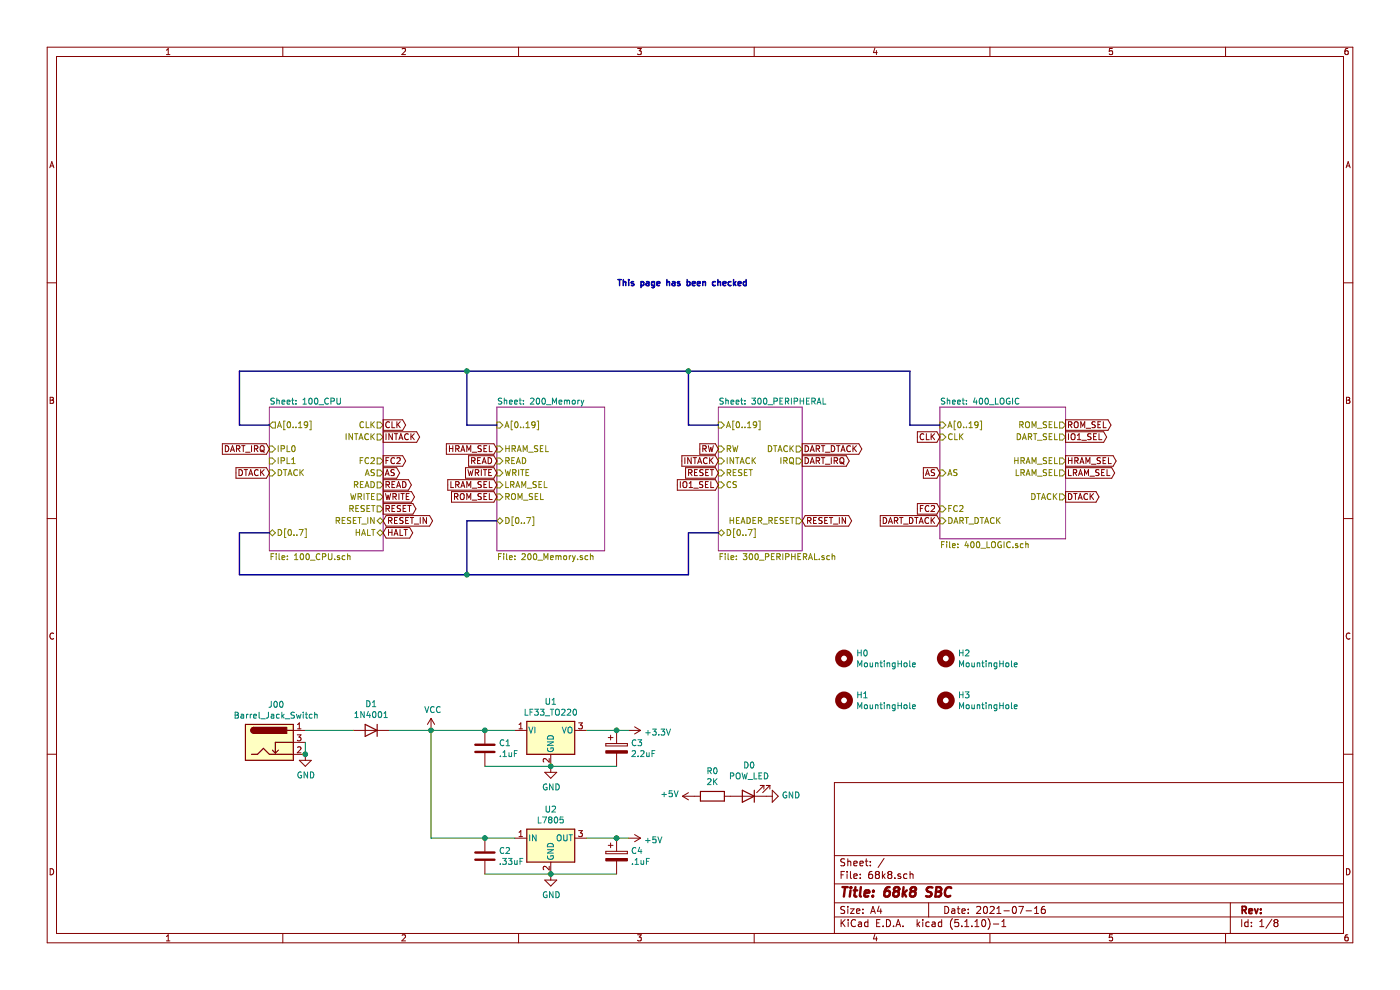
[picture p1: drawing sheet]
EESchema Schematic File Version 4
EELAYER 30 0
EELAYER END
$Descr A4 11693 8268
encoding utf-8
Sheet 1 8
Title "68k8 SBC"
Date "2021-07-16"
Rev ""
Comp ""
Comment1 ""
Comment2 ""
Comment3 ""
Comment4 ""
$EndDescr
Wire Bus Line
	2250 3550 2000 3550
Wire Bus Line
	2000 3550 2000 3100
Wire Bus Line
	2000 3100 3900 3100
Wire Bus Line
	6000 3550 5750 3550
Wire Bus Line
	5750 3550 5750 3100
Wire Bus Line
	4150 3550 3900 3550
Wire Bus Line
	3900 3550 3900 3100
Connection ~ 3900 3100
Wire Bus Line
	2250 4450 2000 4450
Text GLabel 4150 4150 0    50   Input ~ 0
ROM_SEL
Text GLabel 6000 4050 0    50   Input ~ 0
IO1_SEL
Text GLabel 4150 3750 0    50   Input ~ 0
HRAM_SEL
Text GLabel 4150 4050 0    50   Input ~ 0
LRAM_SEL
Text GLabel 4150 3850 0    50   Input ~ 0
READ
Text GLabel 4150 3950 0    50   Input ~ 0
WRITE
Text GLabel 6000 3850 0    50   Input ~ 0
INTACK
Text GLabel 3200 3550 2    50   Output ~ 0
CLK
Text GLabel 2250 3950 0    50   Input ~ 0
DTACK
Text GLabel 3200 4450 2    50   BiDi ~ 0
HALT
Text GLabel 3200 4250 2    50   Output ~ 0
RESET
Text GLabel 7850 4250 0    50   Input ~ 0
FC2
Text GLabel 6700 3850 2    50   Output ~ 0
DART_IRQ
Text GLabel 2250 3750 0    50   Input ~ 0
DART_IRQ
Text GLabel 6000 3950 0    50   Input ~ 0
RESET
Text GLabel 6000 3750 0    50   Input ~ 0
RW
$Sheet
S 7850 3400 1050 1100
U 619CF138
F0 "400_LOGIC" 50
F1 "400_LOGIC.sch" 50
F2 "A[0..19]" I L 7850 3550 50 
F3 "CLK" I L 7850 3650 50 
F4 "ROM_SEL" O R 8900 3550 50 
F5 "HRAM_SEL" O R 8900 3850 50 
F6 "LRAM_SEL" O R 8900 3950 50 
F7 "FC2" I L 7850 4250 50 
F8 "DART_DTACK" I L 7850 4350 50 
F9 "DART_SEL" O R 8900 3650 50 
F10 "AS" I L 7850 3950 50 
F11 "DTACK" O R 8900 4150 50 
$EndSheet
Wire Bus Line
	7850 3550 7600 3550
Wire Bus Line
	7600 3550 7600 3100
Text GLabel 7850 3650 0    50   Input ~ 0
CLK
Text GLabel 8900 3550 2    50   Output ~ 0
ROM_SEL
Text GLabel 8900 3850 2    50   Output ~ 0
HRAM_SEL
Text GLabel 8900 3950 2    50   Output ~ 0
LRAM_SEL
Text GLabel 8900 3650 2    50   Output ~ 0
IO1_SEL
Text GLabel 7850 4350 0    50   Input ~ 0
DART_DTACK
$Sheet
S 6000 3400 700  1200
U 61B09B53
F0 "300_PERIPHERAL" 50
F1 "300_PERIPHERAL.sch" 50
F2 "A[0..19]" I L 6000 3550 50 
F3 "RW" I L 6000 3750 50 
F4 "INTACK" I L 6000 3850 50 
F5 "RESET" I L 6000 3950 50 
F6 "D[0..7]" B L 6000 4450 50 
F7 "HEADER_RESET" O R 6700 4350 50 
F8 "DTACK" O R 6700 3750 50 
F9 "IRQ" O R 6700 3850 50 
F10 "CS" I L 6000 4050 50 
$EndSheet
Wire Bus Line
	3900 3100 5750 3100
Wire Bus Line
	6000 4450 5750 4450
Wire Bus Line
	2000 4450 2000 4800
Wire Bus Line
	2000 4800 3900 4800
Wire Bus Line
	5750 4800 5750 4450
Connection ~ 3900 4800
Wire Bus Line
	3900 4800 5750 4800
Text GLabel 3200 3850 2    50   Output ~ 0
FC2
$Comp
L Regulator_Linear:L7805 U?
U 1 1
P 4600 7000
AR Path="/619AAD15/619B3A73" Ref="U?"  Part="1" 
AR Path="/619B3A73" Ref="U2"  Part="1" 
F 0 "U2" H 4600 7242 50  0000 C CNN
F 1 "L7805" H 4600 7151 50  0000 C CNN
F 2 "Package_TO_SOT_THT:TO-220-3_Vertical" H 4625 6850 50  0001 L CIN
F 3 "http://www.st.com/content/ccc/resource/technical/document/datasheet/41/4f/b3/b0/12/d4/47/88/CD00000444.pdf/files/CD00000444.pdf/jcr:content/translations/en.CD00000444.pdf" H 4600 6950 50  0001 C CNN
	1    4600 7000
	1    0    0    -1  
$EndComp
$Comp
L Regulator_Linear:LF33_TO220 U?
U 1 1
P 4600 6100
AR Path="/619AAD15/619B3A79" Ref="U?"  Part="1" 
AR Path="/619B3A79" Ref="U1"  Part="1" 
F 0 "U1" H 4600 6342 50  0000 C CNN
F 1 "LF33_TO220" H 4600 6251 50  0000 C CNN
F 2 "Package_TO_SOT_THT:TO-220-3_Horizontal_TabDown" H 4600 6325 50  0001 C CIN
F 3 "http://www.st.com/content/ccc/resource/technical/document/datasheet/c4/0e/7e/2a/be/bc/4c/bd/CD00000546.pdf/files/CD00000546.pdf/jcr:content/translations/en.CD00000546.pdf" H 4600 6050 50  0001 C CNN
	1    4600 6100
	1    0    0    -1  
$EndComp
$Comp
L power:+3.3V #PWR?
U 1 1
P 5250 6100
AR Path="/619AAD15/619B3A7F" Ref="#PWR?"  Part="1" 
AR Path="/619B3A7F" Ref="#PWR0101"  Part="1" 
F 0 "#PWR0101" H 5250 5950 50  0001 C CNN
F 1 "+3.3V" V 5265 6228 50  0000 L CNN
F 2 "" H 5250 6100 50  0001 C CNN
F 3 "" H 5250 6100 50  0001 C CNN
	1    5250 6100
	0    1    1    0   
$EndComp
$Comp
L power:GND #PWR?
U 1 1
P 4600 6400
AR Path="/619AAD15/619B3A85" Ref="#PWR?"  Part="1" 
AR Path="/619B3A85" Ref="#PWR0102"  Part="1" 
F 0 "#PWR0102" H 4600 6150 50  0001 C CNN
F 1 "GND" H 4605 6227 50  0000 C CNN
F 2 "" H 4600 6400 50  0001 C CNN
F 3 "" H 4600 6400 50  0001 C CNN
	1    4600 6400
	1    0    0    -1  
$EndComp
$Comp
L power:+5V #PWR?
U 1 1
P 5250 7000
AR Path="/619AAD15/619B3A8B" Ref="#PWR?"  Part="1" 
AR Path="/619B3A8B" Ref="#PWR0103"  Part="1" 
F 0 "#PWR0103" H 5250 6850 50  0001 C CNN
F 1 "+5V" V 5265 7128 50  0000 L CNN
F 2 "" H 5250 7000 50  0001 C CNN
F 3 "" H 5250 7000 50  0001 C CNN
	1    5250 7000
	0    1    1    0   
$EndComp
$Comp
L power:GND #PWR?
U 1 1
P 4600 7300
AR Path="/619AAD15/619B3A91" Ref="#PWR?"  Part="1" 
AR Path="/619B3A91" Ref="#PWR0104"  Part="1" 
F 0 "#PWR0104" H 4600 7050 50  0001 C CNN
F 1 "GND" H 4605 7127 50  0000 C CNN
F 2 "" H 4600 7300 50  0001 C CNN
F 3 "" H 4600 7300 50  0001 C CNN
	1    4600 7300
	1    0    0    -1  
$EndComp
Wire Wire Line
	3600 6100 3600 7000
Wire Wire Line
	3600 7000 4050 7000
Connection ~ 3600 6100
Wire Wire Line
	3600 6100 4050 6100
$Comp
L power:GND #PWR?
U 1 1
P 2550 6300
AR Path="/619AAD15/619B3A9C" Ref="#PWR?"  Part="1" 
AR Path="/619B3A9C" Ref="#PWR0105"  Part="1" 
F 0 "#PWR0105" H 2550 6050 50  0001 C CNN
F 1 "GND" H 2555 6127 50  0000 C CNN
F 2 "" H 2550 6300 50  0001 C CNN
F 3 "" H 2550 6300 50  0001 C CNN
	1    2550 6300
	1    0    0    -1  
$EndComp
Wire Wire Line
	4900 6100 5150 6100
Wire Wire Line
	4900 7000 5150 7000
$Comp
L Device:C C?
U 1 1
P 4050 6250
AR Path="/619AAD15/619B3AA4" Ref="C?"  Part="1" 
AR Path="/619B3AA4" Ref="C1"  Part="1" 
F 0 "C1" H 4165 6296 50  0000 L CNN
F 1 ".1uF" H 4165 6205 50  0000 L CNN
F 2 "Capacitor_THT:CP_Radial_D8.0mm_P2.50mm" H 4088 6100 50  0001 C CNN
F 3 "~" H 4050 6250 50  0001 C CNN
	1    4050 6250
	1    0    0    -1  
$EndComp
Connection ~ 4050 6100
Wire Wire Line
	4050 6100 4300 6100
$Comp
L Device:C C?
U 1 1
P 4050 7150
AR Path="/619AAD15/619B3AAC" Ref="C?"  Part="1" 
AR Path="/619B3AAC" Ref="C2"  Part="1" 
F 0 "C2" H 4165 7196 50  0000 L CNN
F 1 ".33uF" H 4165 7105 50  0000 L CNN
F 2 "Capacitor_THT:CP_Radial_D8.0mm_P2.50mm" H 4088 7000 50  0001 C CNN
F 3 "~" H 4050 7150 50  0001 C CNN
	1    4050 7150
	1    0    0    -1  
$EndComp
Wire Wire Line
	4600 7300 4050 7300
Connection ~ 4600 7300
Connection ~ 4600 6400
Wire Wire Line
	4050 6400 4600 6400
$Comp
L Device:CP C?
U 1 1
P 5150 6250
AR Path="/619AAD15/619B3AB6" Ref="C?"  Part="1" 
AR Path="/619B3AB6" Ref="C3"  Part="1" 
F 0 "C3" H 5268 6296 50  0000 L CNN
F 1 "2.2uF" H 5268 6205 50  0000 L CNN
F 2 "Capacitor_THT:CP_Radial_D8.0mm_P2.50mm" H 5188 6100 50  0001 C CNN
F 3 "~" H 5150 6250 50  0001 C CNN
	1    5150 6250
	1    0    0    -1  
$EndComp
Connection ~ 5150 6100
Wire Wire Line
	5150 6100 5250 6100
Wire Wire Line
	4600 6400 5150 6400
$Comp
L Device:CP C?
U 1 1
P 5150 7150
AR Path="/619AAD15/619B3ABF" Ref="C?"  Part="1" 
AR Path="/619B3ABF" Ref="C4"  Part="1" 
F 0 "C4" H 5268 7196 50  0000 L CNN
F 1 ".1uF" H 5268 7105 50  0000 L CNN
F 2 "Capacitor_THT:CP_Radial_D8.0mm_P2.50mm" H 5188 7000 50  0001 C CNN
F 3 "~" H 5150 7150 50  0001 C CNN
	1    5150 7150
	1    0    0    -1  
$EndComp
Wire Wire Line
	4600 7300 5150 7300
Connection ~ 4050 7000
Wire Wire Line
	4050 7000 4300 7000
Connection ~ 5150 7000
Wire Wire Line
	5150 7000 5250 7000
Text GLabel 3200 4150 2    50   Output ~ 0
WRITE
Text GLabel 3200 4050 2    50   Output ~ 0
READ
Text GLabel 3200 3950 2    50   Output ~ 0
AS
Text GLabel 7850 3950 0    50   Input ~ 0
AS
$Sheet
S 2250 3400 950  1200
U 61B3CA17
F0 "100_CPU" 50
F1 "100_CPU.sch" 50
F2 "A[0..19]" O L 2250 3550 50 
F3 "CLK" O R 3200 3550 50 
F4 "IPL0" I L 2250 3750 50 
F5 "IPL1" I L 2250 3850 50 
F6 "DTACK" I L 2250 3950 50 
F7 "RESET" O R 3200 4250 50 
F8 "HALT" B R 3200 4450 50 
F9 "D[0..7]" B L 2250 4450 50 
F10 "READ" O R 3200 4050 50 
F11 "WRITE" O R 3200 4150 50 
F12 "AS" O R 3200 3950 50 
F13 "INTACK" O R 3200 3650 50 
F14 "FC2" O R 3200 3850 50 
F15 "RESET_IN" B R 3200 4350 50 
$EndSheet
Text GLabel 3200 3650 2    50   Output ~ 0
INTACK
$Comp
L power:VCC #PWR0168
U 1 1
P 3600 6100
F 0 "#PWR0168" H 3600 5950 50  0001 C CNN
F 1 "VCC" H 3615 6273 50  0000 C CNN
F 2 "" H 3600 6100 50  0001 C CNN
F 3 "" H 3600 6100 50  0001 C CNN
	1    3600 6100
	1    0    0    -1  
$EndComp
$Sheet
S 4150 3400 900  1200
U 61AAA478
F0 "200_Memory" 50
F1 "200_Memory.sch" 50
F2 "A[0..19]" I L 4150 3550 50 
F3 "HRAM_SEL" I L 4150 3750 50 
F4 "READ" I L 4150 3850 50 
F5 "WRITE" I L 4150 3950 50 
F6 "LRAM_SEL" I L 4150 4050 50 
F7 "ROM_SEL" I L 4150 4150 50 
F8 "D[0..7]" B L 4150 4350 50 
$EndSheet
Wire Bus Line
	4150 4350 3900 4350
Wire Bus Line
	3900 4350 3900 4800
Text GLabel 8900 4150 2    50   Output ~ 0
DTACK
Text Notes 5150 2400 0    50   ~ 10
This page has been checked\n
Text GLabel 3200 4350 2    50   BiDi ~ 0
RESET_IN
Text GLabel 6700 4350 2    50   BiDi ~ 0
RESET_IN
Connection ~ 5750 3100
Wire Bus Line
	5750 3100 7600 3100
Text GLabel 6700 3750 2    50   Output ~ 0
DART_DTACK
$Comp
L Mechanical:MountingHole H0
U 1 1
P 7050 5500
F 0 "H0" H 7150 5546 50  0000 L CNN
F 1 "MountingHole" H 7150 5455 50  0000 L CNN
F 2 "MountingHole:MountingHole_4mm" H 7050 5500 50  0001 C CNN
F 3 "~" H 7050 5500 50  0001 C CNN
	1    7050 5500
	1    0    0    -1  
$EndComp
$Comp
L Mechanical:MountingHole H1
U 1 1
P 7050 5850
F 0 "H1" H 7150 5896 50  0000 L CNN
F 1 "MountingHole" H 7150 5805 50  0000 L CNN
F 2 "MountingHole:MountingHole_4mm" H 7050 5850 50  0001 C CNN
F 3 "~" H 7050 5850 50  0001 C CNN
	1    7050 5850
	1    0    0    -1  
$EndComp
$Comp
L Mechanical:MountingHole H2
U 1 1
P 7900 5500
F 0 "H2" H 8000 5546 50  0000 L CNN
F 1 "MountingHole" H 8000 5455 50  0000 L CNN
F 2 "MountingHole:MountingHole_4mm" H 7900 5500 50  0001 C CNN
F 3 "~" H 7900 5500 50  0001 C CNN
	1    7900 5500
	1    0    0    -1  
$EndComp
$Comp
L Mechanical:MountingHole H3
U 1 1
P 7900 5850
F 0 "H3" H 8000 5896 50  0000 L CNN
F 1 "MountingHole" H 8000 5805 50  0000 L CNN
F 2 "MountingHole:MountingHole_4mm" H 7900 5850 50  0001 C CNN
F 3 "~" H 7900 5850 50  0001 C CNN
	1    7900 5850
	1    0    0    -1  
$EndComp
$Comp
L Connector:Barrel_Jack_Switch J00
U 1 1
P 2250 6200
F 0 "J00" H 2307 6517 50  0000 C CNN
F 1 "Barrel_Jack_Switch" H 2307 6426 50  0000 C CNN
F 2 "Connector_BarrelJack:BarrelJack_Horizontal" H 2300 6160 50  0001 C CNN
F 3 "~" H 2300 6160 50  0001 C CNN
	1    2250 6200
	1    0    0    -1  
$EndComp
Wire Wire Line
	2550 6200 2550 6300
Connection ~ 2550 6300
Wire Wire Line
	2550 6100 2950 6100
$Comp
L Device:LED D0
U 1 1
P 6250 6650
F 0 "D0" H 6243 6395 50  0000 C CNN
F 1 "POW_LED" H 6243 6486 50  0000 C CNN
F 2 "LED_THT:LED_D3.0mm" H 6250 6650 50  0001 C CNN
F 3 "~" H 6250 6650 50  0001 C CNN
	1    6250 6650
	-1   0    0    1   
$EndComp
$Comp
L Device:R R0
U 1 1
P 5950 6650
F 0 "R0" V 6157 6650 50  0000 C CNN
F 1 "2K" V 6066 6650 50  0000 C CNN
F 2 "Resistor_THT:R_Axial_DIN0309_L9.0mm_D3.2mm_P2.54mm_Vertical" V 5880 6650 50  0001 C CNN
F 3 "~" H 5950 6650 50  0001 C CNN
	1    5950 6650
	0    -1   -1   0   
$EndComp
$Comp
L power:+5V #PWR?
U 1 1
P 5800 6650
AR Path="/619AAD15/61AC930C" Ref="#PWR?"  Part="1" 
AR Path="/61AC930C" Ref="#PWR0151"  Part="1" 
F 0 "#PWR0151" H 5800 6500 50  0001 C CNN
F 1 "+5V" V 5815 6778 50  0000 L CNN
F 2 "" H 5800 6650 50  0001 C CNN
F 3 "" H 5800 6650 50  0001 C CNN
	1    5800 6650
	0    -1   -1   0   
$EndComp
$Comp
L power:GND #PWR0152
U 1 1
P 6400 6650
F 0 "#PWR0152" H 6400 6400 50  0001 C CNN
F 1 "GND" V 6405 6522 50  0000 R CNN
F 2 "" H 6400 6650 50  0001 C CNN
F 3 "" H 6400 6650 50  0001 C CNN
	1    6400 6650
	0    -1   -1   0   
$EndComp
$Comp
L Device:D D1
U 1 1
P 3100 6100
F 0 "D1" H 3100 5883 50  0000 C CNN
F 1 "1N4001" H 3100 5974 50  0000 C CNN
F 2 "Diode_THT:D_DO-41_SOD81_P10.16mm_Horizontal" H 3100 6100 50  0001 C CNN
F 3 "~" H 3100 6100 50  0001 C CNN
	1    3100 6100
	-1   0    0    1   
$EndComp
Wire Wire Line
	3250 6100 3600 6100
$EndSCHEMATC
